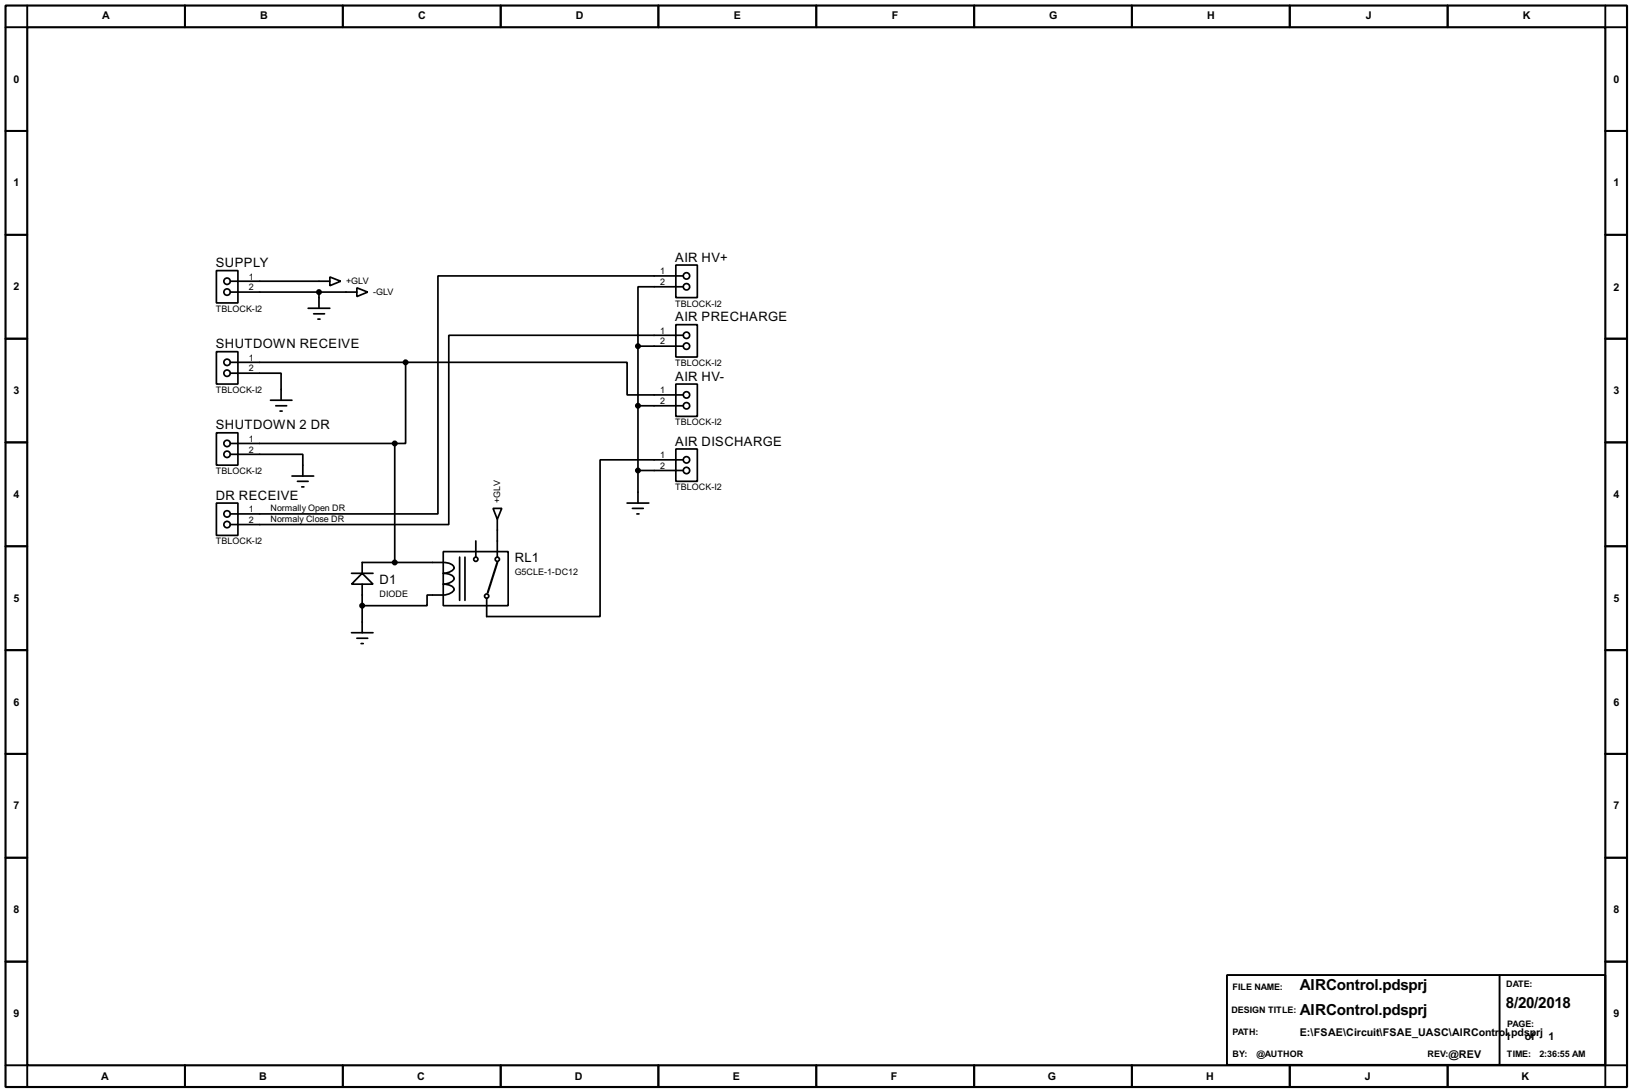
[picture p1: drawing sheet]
<svg xmlns="http://www.w3.org/2000/svg" width="383mm" height="256mm" viewBox="0 0 383 256" stroke-linecap="round" stroke-linejoin="round" font-family="sans-serif">
<path d="M1.3 1.3h381v254h-381zM6.4 6.4h370.8v243.8h-370.8zM116.9 132.1l-2.3 7.1" fill="none" stroke="#000" stroke-width=".5"/>
<g fill="none" stroke="#000" stroke-width=".45">
<path d="M6.4 1.3v5.1h-5.1M43.5 1.3v5.1M80.6 1.3v5.1M117.7 1.3v5.1M154.7 1.3v5.1M191.8 1.3v5.1M228.9 1.3v5.1M266 1.3v5.1M303.1 1.3v5.1M340.2 1.3v5.1M377.2 1.3v5.1h5.1M1.3 30.8h5.1"/>
<path d="M377.2 30.8h5.1M1.3 55.2h5.1M377.2 55.2h5.1M1.3 79.6h5.1M377.2 79.6h5.1M1.3 103.9h5.1M377.2 103.9h5.1M1.3 128.3h5.1M377.2 128.3h5.1M1.3 152.7h5.1M377.2 152.7h5.1M1.3 177.1h5.1"/>
<path d="M377.2 177.1h5.1M1.3 201.5h5.1M377.2 201.5h5.1M1.3 225.9h5.1M288.3 229h88.9v21.1h-88.9zM352.4 229v21.1M377.2 225.9h5.1M1.3 250.2h5.1v5.1M43.5 250.2v5.1M80.6 250.2v5.1M117.7 250.2v5.1M154.7 250.2v5.1"/>
<path d="M191.8 250.2v5.1M228.9 250.2v5.1M266 250.2v5.1M303.1 250.2v5.1M340.2 250.2v5.1M382.3 250.2h-5.1v5.1"/>
</g>
<g fill="none" stroke="#000" stroke-width=".4">
<path d="M50.9 63.6h5v7.6h-5zM54.2 66.1h23.3M54.2 68.6h29.7M72.4 72.4h5.1M73.7 73.7h2.6M74.7 75h.5M75 68.6v3.8M77.5 65.1l2.6 1-2.6 1zM83.9 67.6l2.5 1-2.5 1.1zM158.8 62.3h5.1v7.6h-5.1zM158.8 76.3h5.1v7.6h-5.1zM160.6 64.8h-57.7v55.9h-48.7"/>
<path d="M160.6 78.8h-55.1v44.4h-51.3M160.6 67.4h-10.7v13.9M50.9 82.6h5v7.6h-5zM54.2 87.7h11.9v6.3M54.2 85.1h41.1M63.6 94h5M64.8 95.3h2.6M65.8 96.6h.5M95.3 85.1h52.1v7.7h13.2M95.3 85.1v19.1h-2.5M149.9 81.3h10.7M149.9 81.3v36.9"/>
<path d="M149.9 95.3h10.7M158.8 90.2h5.1v7.6h-5.1zM50.9 118.2h5v7.6h-5zM50.9 101.7h5v7.6h-5zM54.2 106.7h17v5.1M54.2 104.2h38.6M68.6 111.8h5.1M69.9 113.1h2.5M70.9 114.4h.5M92.8 104.2v27.9M115.9 119.4h2l-1 2.6zM147.4 118.2h5.1"/>
<path d="M148.6 119.4h2.6M149.9 110.5h10.7M158.8 105.5h5.1v7.6h-5.1zM160.6 108h-19.6v36.8h-26.6v-4.3M82.6 134.7h5.1M85.1 134.7l2.6 2.5h-5.1zM85.1 134.7v-2.6h19.1a2.27 2.27 0 0 1 2.5 1.3 2.68 2.68 0 0 1-2.5 1.3h.6a2.03 2.03 0 0 1 1.9 1.2 2.61 2.61 0 0 1-2.5 1.3h.6a2.03 2.03 0 0 1 1.9 1.3 2.7 2.7 0 0 1-2.5 1.3h-3.8v2.5h-15.3M85.1 137.2v11.4M104.2 129.6h15.2v12.7h-15.2zM108 130.9v10.1M109.3 130.9v10.1M111.8 127.1v3.8"/>
<path d="M116.9 122v8.9M149.7 120.7h.5M82.6 148.6h5.1M83.9 149.9h2.5M84.9 151.2h.5"/>
<circle cx="53.3" cy="66.1" r=".75"/>
<circle cx="53.3" cy="68.6" r=".75"/>
<circle cx="161.3" cy="67.4" r=".75"/>
<circle cx="161.3" cy="64.8" r=".75"/>
<circle cx="161.3" cy="78.8" r=".75"/>
<circle cx="53.3" cy="87.7" r=".75"/>
<circle cx="53.3" cy="85.1" r=".75"/>
<circle cx="161.3" cy="95.3" r=".75"/>
<circle cx="161.3" cy="92.8" r=".75"/>
<circle cx="161.3" cy="81.3" r=".75"/>
<circle cx="53.3" cy="106.7" r=".75"/>
<circle cx="53.3" cy="104.2" r=".75"/>
<circle cx="161.3" cy="108" r=".75"/>
<circle cx="161.3" cy="110.5" r=".75"/>
<circle cx="53.3" cy="120.7" r=".75"/>
<circle cx="53.3" cy="123.2" r=".75"/>
<circle cx="111.8" cy="131.4" r=".5"/>
<circle cx="116.8" cy="131.4" r=".5"/>
<circle cx="114.3" cy="140" r=".5"/>
</g>
<g fill="#000" stroke="#000" stroke-width=".4">
<circle cx="74.9" cy="68.6" r=".5"/>
<circle cx="95.3" cy="85.1" r=".5"/>
<circle cx="149.9" cy="81.3" r=".5"/>
<circle cx="149.9" cy="95.3" r=".5"/>
<circle cx="92.7" cy="104.2" r=".5"/>
<circle cx="149.9" cy="110.5" r=".5"/>
<circle cx="92.7" cy="132.1" r=".5"/>
<circle cx="85.1" cy="142.3" r=".5"/>
</g>
<g font-size="4">
<text x="305.4" y="232.6">AIRControl.pdsprj</text>
<text x="305.4" y="238.4">AIRControl.pdsprj</text>
<text x="353.9" y="236.7">8/20/2018</text>
</g>
<g font-size="3.4">
<text x="50.7" y="62.8">SUPPLY</text>
<text x="158.7" y="61.4">AIR HV+</text>
<text x="158.7" y="75.5">AIR PRECHARGE</text>
<text x="50.7" y="81.8">SHUTDOWN RECEIVE</text>
<text x="158.7" y="89.4">AIR HV-</text>
<text x="50.7" y="100.9">SHUTDOWN 2 DR</text>
<text x="158.7" y="104.7">AIR DISCHARGE</text>
<text x="50.7" y="117.4">DR RECEIVE</text>
<text x="89.2" y="137.2">D1</text>
<text x="121" y="132.1">RL1</text>
</g>
<g font-size="2.8">
<text x="24" y="4.5">A</text>
<text x="61.1" y="4.5">B</text>
<text x="98.2" y="4.5">C</text>
<text x="135.3" y="4.5">D</text>
<text x="172.4" y="4.5">E</text>
<text x="209.6" y="4.5">F</text>
<text x="246.5" y="4.5">G</text>
<text x="283.6" y="4.5">H</text>
<text x="320.9" y="4.5">J</text>
<text x="357.8" y="4.5">K</text>
<text x="3.2" y="19.4">0</text>
<text x="379.1" y="19.4">0</text>
<text x="3.2" y="43.8">1</text>
<text x="379.1" y="43.8">1</text>
<text x="3.2" y="68.2">2</text>
<text x="379.1" y="68.4">2</text>
<text x="3.2" y="92.6">3</text>
<text x="379.1" y="92.6">3</text>
<text x="3.2" y="117">4</text>
<text x="379.1" y="117">4</text>
<text x="3.2" y="141.4">5</text>
<text x="379.1" y="141.4">5</text>
<text x="3.2" y="165.8">6</text>
<text x="379.1" y="165.8">6</text>
<text x="3.2" y="190.1">7</text>
<text x="379.1" y="190.1">7</text>
<text x="3.2" y="214.5">8</text>
<text x="379.1" y="214.5">8</text>
<text x="3.2" y="238.9">9</text>
<text x="379.1" y="238.9">9</text>
<text x="305.4" y="243.3">E:\FSAE\Circuit\FSAE_UASC\AIRControl.pdsprj</text>
<text x="353.7" y="244.4">1</text>
<text x="358.3" y="244.4">of</text>
<text x="363.9" y="244.4">1</text>
<text x="340.4" y="248.4">@REV</text>
<text x="23.8" y="253.6">A</text>
<text x="60.9" y="253.6">B</text>
<text x="98" y="253.6">C</text>
<text x="135" y="253.6">D</text>
<text x="172.2" y="253.6">E</text>
<text x="209.3" y="253.6">F</text>
<text x="246.2" y="253.6">G</text>
<text x="283.4" y="253.6">H</text>
<text x="320.7" y="253.6">J</text>
<text x="357.5" y="253.6">K</text>
</g>
<g font-size="2.4">
<text x="58.5" y="65.6">1</text>
<text x="155.1" y="64.4">1</text>
<text x="58.5" y="68.2">2</text>
<text x="81.3" y="66.7">+GLV</text>
<text x="87.7" y="69.3">-GLV</text>
<text x="155.1" y="67">2</text>
<text x="158.6" y="72">TBLOCK-I2</text>
<text x="50.7" y="73.3">TBLOCK-I2</text>
<text x="155.1" y="78.3">1</text>
<text x="155.1" y="80.9">2</text>
<text x="58.5" y="84.7">1</text>
<text x="58.5" y="87.3">2</text>
<text x="158.6" y="86">TBLOCK-I2</text>
<text x="50.7" y="92.3">TBLOCK-I2</text>
<text x="155.1" y="92.4">1</text>
<text x="155.1" y="94.9">2</text>
<text x="158.6" y="99.9">TBLOCK-I2</text>
<text x="58.5" y="103.8">1</text>
<text x="58.5" y="106.3">2</text>
<text x="155.1" y="107.6">1</text>
<text x="50.7" y="111.4">TBLOCK-I2</text>
<text x="155.1" y="110.1">2</text>
<text x="117.6" y="118.2" transform="rotate(-90 117.6 118.2)">+GLV</text>
<text x="158.6" y="115.2">TBLOCK-I2</text>
<text x="58.5" y="120.3">1</text>
<text x="58.5" y="122.8">2</text>
<text x="63.6" y="120.1">Normally Open DR</text>
<text x="63.6" y="122.6">Normaly Close DR</text>
<text x="50.7" y="127.9">TBLOCK-I2</text>
<text x="120.9" y="135.1">G5CLE-1-DC12</text>
<text x="89.2" y="140.2">DIODE</text>
<text x="289.6" y="232.4">FILE NAME:</text>
<text x="353.9" y="231.9">DATE:</text>
<text x="289.3" y="237.9">DESIGN TITLE:</text>
<text x="289.6" y="243.2">PATH:</text>
<text x="354.1" y="241.3">PAGE:</text>
<text x="289.6" y="248.2">BY:</text>
<text x="295.2" y="248.2">@AUTHOR</text>
<text x="335.4" y="248.3">REV:</text>
<text x="354.1" y="248.3">TIME:</text>
<text x="361.7" y="248.3">2:36:55 AM</text>
</g>
</svg>
